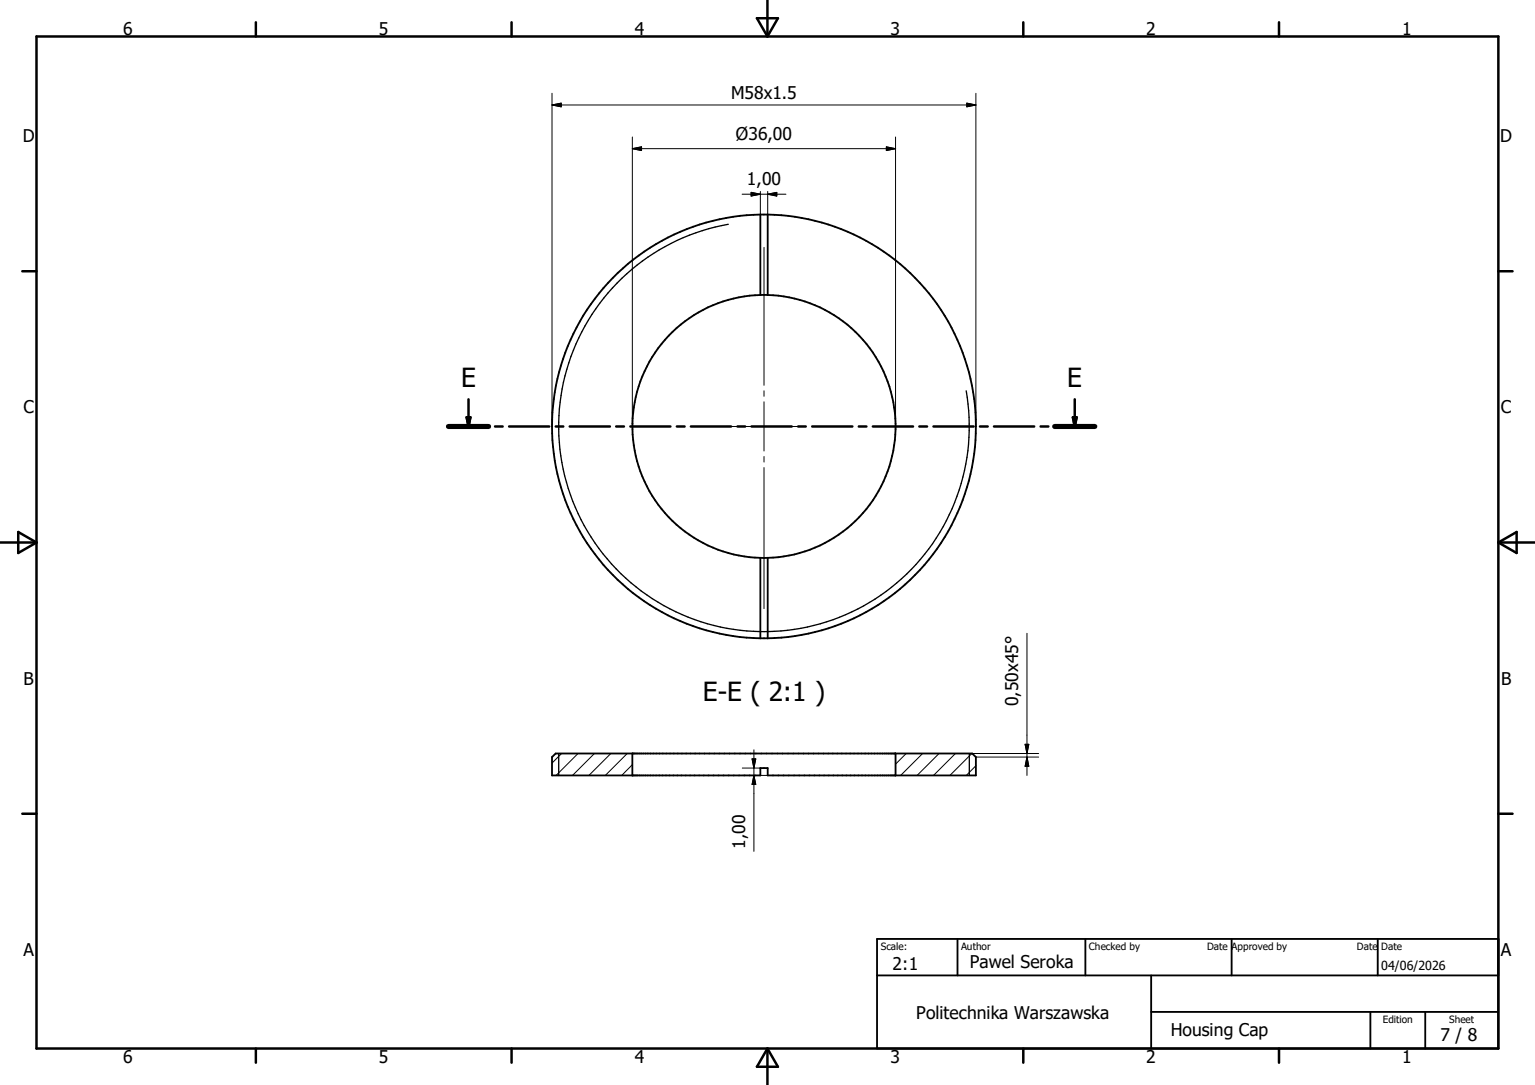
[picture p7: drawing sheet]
<svg xmlns="http://www.w3.org/2000/svg" width="297mm" height="210mm" viewBox="0 0 297 210" stroke-linecap="round" stroke-linejoin="round" font-family="sans-serif">
<g fill="none" stroke="#000" stroke-width=".19">
<path d="M106.8 18.1v64.5M187.1 20l1.7 .3-1.7 .4zM188.8 18.1v64.5M106.8 20.3h82M106.8 20.3l1.8-.3v.7zM122.4 28.8h50.9M122.4 28.8l1.7-.4v.7zM122.4 26.5v56.1M143.6 37.6h8.5M145.3 37.2l1.8 .4-1.8 .3zM147.1 37.1v4.4M148.5 37.6l1.8-.4v.7z"/>
<path d="M148.5 37.1v4.4M171.5 28.4l1.8 .4-1.8 .3zM173.3 26.5v56.1M147.8 47.9v26.7M147.8 75.6v1.1M147.8 77.8v9.5M140.5 82.6h15M147.8 88.4v1M147.8 90.5v27.3M198.7 122.6v27.5M108.7 145.9l-1.9 1.8M111.8 145.9l-4.2 4.2"/>
<path d="M115 145.9l-4.2 4.2M118.2 145.9l-4.3 4.2M121.4 145.9l-4.3 4.2M122.4 148l-2.1 2.1M143.6 148.7h3.5M143.6 150.1h4.9M145.5 146.9h.7l-.3 1.8zM145.9 145.1v19.7M145.9 150.1l.3 1.7h-.7zM175.3 145.9l-2 2M178.5 145.9l-4.2 4.2M181.7 145.9l-4.3 4.2"/>
<path d="M184.9 145.9l-4.3 4.2M188 145.9l-4.2 4.2M188.1 145.9h12.9M188.8 148.2l-1.8 1.9M188.8 146.5h12.2M198.4 144.1h.7l-.4 1.8zM198.7 146.5l.4 1.8h-.7z"/>
</g>
<g fill="none" stroke="#000" stroke-width=".36">
<path d="M147.1 41.5v15.6M147.1 57.1h1.4M147.1 41.5h1.4M147.1 57.1a25.4 25.4 0 0 0-24.7 25.4 25.4 25.4 0 0 0 24.7 25.5M147.1 41.5a41 41 0 0 0-40.3 41 41 41 0 0 0 40.3 41M148.5 41.5v15.6M148.5 41.5a41 41 0 0 1 40.3 41 41 41 0 0 1-40.3 41M148.5 57.1a25.4 25.4 0 0 1 24.8 25.4 25.4 25.4 0 0 1-24.8 25.5M147.1 108v15.5M147.1 108h1.4M148.5 108v15.5M147.1 123.5h1.4"/>
<path d="M106.8 146.5l.7-.6h80.6l.7 .6v3.6h-40.3v-1.4h-1.4v1.4h-40.3zM122.4 145.9v4.2M173.3 145.9v4.2M169.7 181.7h120.2v21.3h-120.2zM169.7 188.8h120.2M185.3 181.7v7.1M210 181.7v7.1M222.7 195.9h67.2M222.7 188.8v14.2M238.3 181.7v7.1M265.2 195.9v7.1M266.6 181.7v7.1"/>
<path d="M275.8 195.9v7.1"/>
</g>
<path d="M140.9 43.4a39.7 39.7 0 0 0-32.2 46 39.7 39.7 0 0 0 46 32.3 39.7 39.7 0 0 0 32.2-46.1M108.1 145.9v4.2M187.6 145.9v4.2" fill="none" stroke="#000" stroke-width=".25"/>
<g fill="none" stroke="#000" stroke-width=".48">
<path d="M7.1 7.1h282.8v195.9h-282.8zM49.5 4.3v2.8M99 4.3v2.8M146.5 3.5h4l-2 3.6zM148.5 0v7.1M198 4.3v2.8M247.5 4.3v2.8M4.3 52.5h2.8M289.9 52.5h2.8M90.7 77.3v5.3M208 77.3v5.3M86.8 82.6h7.7"/>
<path d="M90.3 80.8h.7l-.3 1.8zM95.8 82.6h1.5M98.5 82.6h7.8M107.5 82.6h1.5M110.2 82.6h7.8M119.2 82.6h1.5M122 82.6h7.7M131 82.6h1.5M133.7 82.6h7.8M142.7 82.6h1.5M145.4 82.6h7.8M154.4 82.6h1.5"/>
<path d="M157.2 82.6h7.7M166.2 82.6h1.4M168.9 82.6h7.8M177.9 82.6h1.5M180.6 82.6h7.8M189.6 82.6h1.5M192.3 82.6h7.8M201.4 82.6h1.5M204.1 82.6h7.7M207.6 80.8h.7l-.3 1.8zM0 105h7.1M3.5 103l3.6 2-3.6 2z"/>
<path d="M289.9 105h7.1M289.9 105l3.6-2v4zM4.3 157.5h2.8M289.9 157.5h2.8M49.5 203v2.7M99 203v2.7M148.5 203v7M148.5 203l2 3.5h-4zM198 203v2.7M247.5 203v2.7"/>
</g>
<path d="M86.8 82.6h7.7M204.1 82.6h7.7" fill="none" stroke="#000" stroke-width=".99"/>
<path d="M90.3 80.8h.7l-.3 1.8zM207.6 80.8h.7l-.3 1.8z" fill="#000" stroke="#000" stroke-width=".48"/>
<path d="M106.8 20.3l1.8-.3v.7zM122.4 28.8l1.7-.4v.7zM145.3 37.2l1.8 .4-1.8 .3zM148.5 37.6l1.8-.4v.7zM171.5 28.4l1.8 .4-1.8 .3zM187.1 20l1.7 .3-1.7 .4zM145.5 146.9h.7l-.3 1.8zM145.9 150.1l.3 1.7h-.7zM198.4 144.1h.7l-.4 1.8zM198.7 146.5l.4 1.8h-.7z" fill="#000" stroke="#000" stroke-width=".19"/>
<g font-size="5.1">
<text x="89.2" y="74.8">E</text>
<text x="206.5" y="74.8">E</text>
<text x="136" y="135.6">E-E ( 2:1 )</text>
</g>
<g font-size="3.4">
<text x="23.8" y="6.8">6</text>
<text x="73.3" y="6.8">5</text>
<text x="122.9" y="6.8">4</text>
<text x="172.3" y="6.8">3</text>
<text x="221.8" y="6.8">2</text>
<text x="271.3" y="6.8">1</text>
<text x="141.5" y="19.2">M58x1.5</text>
<text x="4.4" y="27.5">D</text>
<text x="142.4" y="27.1">Ø36,00</text>
<text x="290.3" y="27.5">D</text>
<text x="144.5" y="35.9">1,00</text>
<text x="4.5" y="80">C</text>
<text x="290.4" y="80">C</text>
<text x="4.5" y="132.5">B</text>
<text x="197" y="136.7" transform="rotate(-90 197 136.7)">0,50x45°</text>
<text x="290.4" y="132.5">B</text>
<text x="144.2" y="164.3" transform="rotate(-90 144.2 164.3)">1,00</text>
<text x="4.5" y="185">A</text>
<text x="290.4" y="185">A</text>
<text x="172.7" y="187.7">2:1</text>
<text x="187.7" y="187.4">Pawel Seroka</text>
<text x="177.3" y="197.2">Politechnika Warszawska</text>
<text x="226.5" y="200.6">Housing Cap</text>
<text x="278.7" y="201.5">7 / 8</text>
<text x="23.8" y="205.7">6</text>
<text x="73.3" y="205.7">5</text>
<text x="122.9" y="205.7">4</text>
<text x="172.3" y="205.7">3</text>
<text x="221.8" y="205.7">2</text>
<text x="271.3" y="205.7">1</text>
</g>
<text font-size="2.4" x="267.3" y="187.7">04/06/2026</text>
<g font-size="1.9">
<text x="170.4" y="183.9">Scale:</text>
<text x="186" y="183.9">Author</text>
<text x="210.7" y="183.9">Checked by</text>
<text x="233.6" y="183.9">Date Approved by</text>
<text x="262.6" y="183.9">Date</text>
<text x="267.3" y="183.9">Date</text>
<text x="267.5" y="198">Edition</text>
<text x="280.4" y="198">Sheet</text>
</g>
</svg>
